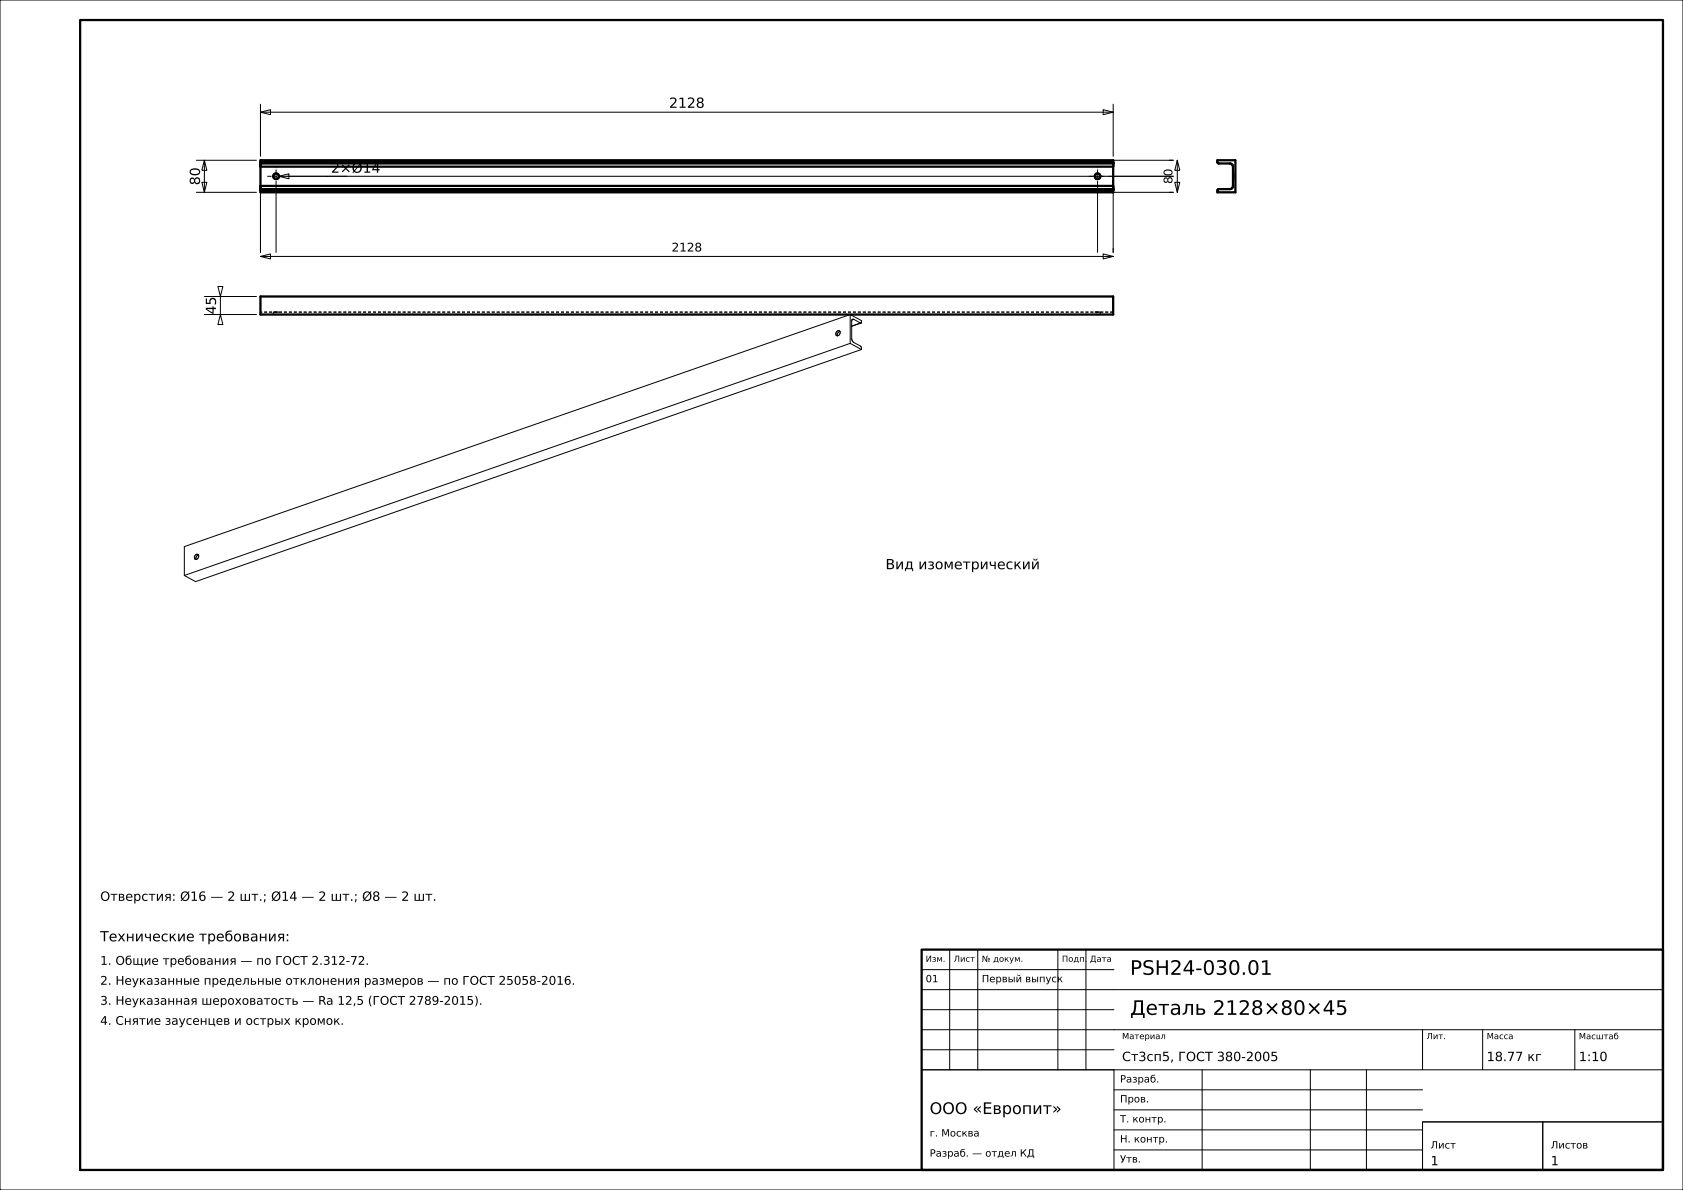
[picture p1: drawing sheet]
<svg xmlns="http://www.w3.org/2000/svg" width="420mm" height="297mm" viewBox="0 0 420 297" stroke-linecap="round" stroke-linejoin="round" font-family="sans-serif">
<g fill="none" stroke="#000" stroke-width=".25">
<path d="M0 0h420v297h-420zM49 40h15M51 40l.6 2.5h-1.2zM51 40v8M65 28l2.5-.6v1.2zM65 26v13M65 28h212.8M275.3 27.4l2.5 .6-2.5 .6zM277.8 26v13M277.8 40h15M293.8 40l.6 2.5h-1.2zM293.8 40v8"/>
<path d="M49 48h15M50.4 45.5h1.2l-.6 2.5zM65 48v15M68.9 46.7v16.3M69.6 44l2.5-.6v1.2zM69.6 44h223.2M273.9 46.7v16.3M292.8 48h-15v15M293.2 45.5h1.2l-.6 2.5zM51 78.5h13M51 74h13M54.4 71.5h1.2l-.6 2.5z"/>
<path d="M55 78.5l.6 2.5h-1.2zM55 74v4.5M65 64l2.5-.6v1.2zM65 64h212.8M212.2 78.5l2.8 1.5-.1 .6M212.2 78.5v7.2M212.2 78.5l-166.2 57.9v7.2M212.6 79.8v5.1l.3 .5 1.9 1.1 .2 .7M213 79.7l1.7 .9M213 79.7l-.4 .1M213 79.7l-.4 .2M275.3 63.4l2.5 .6-2.5 .6z"/>
<path d="M208.9 82.7a.52 .52 0 0 1 .8 0 .52 .52 0 0 1-.2 .8 .52 .52 0 0 1-.8 .1 .52 .52 0 0 1 .1-.8zM209.6 82.7a.85 .85 0 0 0-.6 1.1M212.2 85.7l2.8 1.5M212.2 85.7l-166.2 57.9M214.7 80.6h.2M214.7 80.6l-2.2 .8M214.9 80.6l-2.4 .8M215 87.2l-166.2 58-2.8-1.6M49.5 138.5a.65 .65 0 0 0-.9 .2 .65 .65 0 0 0 .3 .9M49.5 138.5v.7l-.6 .4M49.5 138.5l-.2 .1a.87 .87 0 0 0-.4 1M237 237v30"/>
<path d="M244 237v30M264 237v30M271 237v30M230 257h185M230 252h48M230 247h185M230 242h48M355 257v10M370 257v10M393 257v10M230 267h48v25h-48zM230 267h185"/>
<path d="M230 262h48M278 277h77M278 272h77M300 267v25M327 267v25M341 267v25M278 287h77M278 282h77M355 280h30v12h-30zM355 280h60M385 280h30v12h-30z"/>
</g>
<g fill="none" stroke="#000" stroke-width=".56">
<path d="M20 5h395v287h-395zM65 40h212.8v8h-212.8zM303.8 40h4.5v8h-4.5v-.6l.2-.2h3.1l.4-.2 .2-.6-.1-5.2-.7-.4h-2.9l-.2-.2zM65 40.8h212.8M65 47.2h212.8M65 40.4h212.8M65 41.6h212.8M65 46.4h212.8M65 47.6h212.8M65 74h212.8v4.5h-212.8zM230 237h185v55h-185z"/>
<circle cx="68.9" cy="44" r=".7"/>
<circle cx="273.9" cy="44" r=".7"/>
</g>
<g fill="none" stroke="#000" stroke-width=".25" stroke-dasharray=".7 .5" stroke-linecap="butt">
<path d="M65 40h212.8M277.8 40v8M303.8 40v.4M308.3 40h-4.5M65 48v-8M65 40.8h212.8M65 47.2h212.8M65 48h212.8M68.2 44v-.2M68.2 43.8l.1-.2M68.2 44.2v-.2M68.3 43.6l.2-.1"/>
<path d="M68.3 44.4l-.1-.2M68.5 43.5l.1-.2M68.5 44.5l-.2-.1M68.6 43.3h.2M68.6 44.7l-.1-.2M68.8 43.3h.3M68.8 44.7h-.2M69.1 43.3l.1 .1M69.1 44.7h-.3M69.2 43.4l.2 .1M69.2 44.6l-.1 .1M69.4 43.5l.1 .2"/>
<path d="M69.4 44.5l-.2 .1M69.5 43.7l.1 .2M69.5 44.3l-.1 .2M69.6 43.9v.2M69.6 44.1l-.1 .2M273.2 44.1v-.2M273.2 43.9l.1-.2M273.3 44.3l-.1-.2M273.3 43.7l.1-.2M273.4 44.5l-.1-.2M273.4 43.5l.1-.1M273.5 44.6l-.1-.1"/>
<path d="M273.5 43.4l.2-.1M273.7 44.7l-.2-.1M273.7 43.3h.3M274 44.7h-.3M274 43.3h.2M274.2 44.7h-.2M274.2 43.3l.1 .2M274.3 44.5l-.1 .2M274.3 43.5l.2 .1M274.5 44.4l-.2 .1M274.5 43.6l.1 .2M274.6 44.2l-.1 .2"/>
<path d="M274.6 43.8v.2M274.6 44v.2M303.8 40.4v.2M303.8 47.6v.4M303.8 48h4.5M303.8 40.6l.1 .1M303.8 47.4v.2M303.9 40.7l.1 .1M303.9 47.3l-.1 .1M304 40.8h.2M304 47.2l-.1 .1M304.2 40.8h2.7"/>
<path d="M304.2 47.2h-.2M306.9 40.8h.2M306.9 47.2h-2.7M307.1 40.8l.2 .1M307.1 47.2h-.2M307.3 40.9l.2 .1M307.3 47.1l-.2 .1M307.5 41l.1 .2M307.5 47l-.2 .1M307.6 41.2l.1 .2M307.6 46.8l-.1 .2M307.7 41.4v.2"/>
<path d="M307.7 46.6l-.1 .2M307.7 44v.1M307.7 44.1v.1M307.7 44.2v.1M307.7 44.3v.1M307.7 44.4v.1M307.7 44.5v.1M307.7 44.6v.1M307.7 44.7v-.1M307.7 44.6v-.1M307.7 44.5v-.1M307.7 44.4v-.1"/>
<path d="M307.7 44.3v-.1M307.7 44.2v-.2M307.7 44v-.2M307.7 43.8v-.1M307.7 43.7v-.1M307.7 43.6v-.1M307.7 43.5v-.1M307.7 43.4v-.1M307.7 43.3v.1M307.7 43.4v.1M307.7 43.5v.1M307.7 43.6v.1"/>
<path d="M307.7 43.7v.1M307.7 43.8v.1M307.7 43.9v.1M307.7 44v-.1M307.7 43.9v-.1M307.7 43.8v.2M307.7 44v.2M307.7 44.2v-.1M307.7 44.1v-.1M307.7 41.6v4.8M307.7 46.4v.2M308.3 44v-.1"/>
<path d="M308.3 43.9v-.1M308.3 43.8v-.1M308.3 43.7v-.1M308.3 43.6v-.1M308.3 43.5v-.1M308.3 43.4v-.1M308.3 43.3v.1M308.3 43.4v.1M308.3 43.5v.1M308.3 43.6v.1M308.3 43.7v.1M308.3 43.8v.2"/>
<path d="M308.3 44v.2M308.3 44.2v.1M308.3 44.3v.1M308.3 44.4v.1M308.3 44.5v.1M308.3 44.6v.1M308.3 44.7v-.1M308.3 44.6v-.1M308.3 44.5v-.1M308.3 44.4v-.1M308.3 44.3v-.1M308.3 44.2v-.1"/>
<path d="M308.3 44.1v-.1M308.3 44v.1M308.3 44.1v.1M308.3 44.2v-.2M308.3 44v-.2M308.3 43.8v.1M308.3 43.9v.1M308.3 48v-8M65 74h212.8M65 74.4v-.1M65 74.3v-.1M65 74.2v-.1"/>
<path d="M65 74.1v-.1M65 77.1v-2.7M65 77.9v-.1M65 77.8v-.1M65 77.7v-.1M65 77.6v-.1M65 77.5v-.1M65 77.4v-.1M65 77.3v-.1M65 77.2v-.1M65 77.1v.1M65 77.2v.1"/>
<path d="M65 77.3v.1M65 77.4v.1M65 77.5v.1M65 77.6v.1M65 77.7v.1M65 77.8v.1M65 74.4v2.7M65 74v.1M65 74.1v.1M65 74.2v.1M65 74.3v.1M65 78.5v-4.5"/>
<path d="M68.2 77.9v.6M68.2 78.5h.1M68.2 77.9h.1M68.3 78.5h.1M68.3 78.5h-.1M68.3 77.9h.1M68.3 77.9h-.1M68.4 78.5h.1M68.4 78.5h-.1M68.4 77.9h.1M68.4 77.9h-.1M68.5 78.5h.1"/>
<path d="M68.5 78.5h-.1M68.5 77.9h.1M68.5 77.9h-.1M68.6 78.5h.1M68.6 78.5h-.1M68.6 77.9h.1M68.6 77.9h-.1M68.7 78.5h.2M68.7 78.5h-.1M68.7 77.9h.2M68.7 77.9h-.1M68.9 78.5h.2"/>
<path d="M68.9 78.5h-.2M68.9 77.9h.2M68.9 77.9h-.2M69.1 78.5h.1M69.1 78.5h-.2M69.1 77.9h.1M69.1 77.9h-.2M69.2 78.5h.1M69.2 78.5h-.1M69.2 77.9h.1M69.2 77.9h-.1M69.3 78.5h.1"/>
<path d="M69.3 78.5h-.1M69.3 77.9h.1M69.3 77.9h-.1M69.4 78.5h.1M69.4 78.5h-.1M69.4 77.9h.1M69.4 77.9h-.1M69.5 78.5h.1M69.5 78.5h-.1M69.5 77.9h.1M69.5 77.9h-.1M69.6 78.5h-.1"/>
<path d="M69.6 77.9h-.1M273.2 78.5h.1M273.2 77.9h.1M273.3 78.5h-.1M273.3 78.5h.1M273.3 77.9h-.1M273.3 77.9h.1M273.4 78.5h-.1M273.4 78.5h.1M273.4 77.9h-.1M273.4 77.9h.1M273.5 78.5h-.1"/>
<path d="M273.5 78.5h.1M273.5 77.9h-.1M273.5 77.9h.1M273.6 78.5h-.1M273.6 78.5h.1M273.6 77.9h-.1M273.6 77.9h.1M273.7 78.5h-.1M273.7 78.5h.2M273.7 77.9h-.1M273.7 77.9h.2M273.9 78.5h-.2"/>
<path d="M273.9 78.5h.2M273.9 77.9h-.2M273.9 77.9h.2M274.1 78.5h-.2M274.1 78.5h.1M274.1 77.9h-.2M274.1 77.9h.1M274.2 78.5h-.1M274.2 78.5h.1M274.2 77.9h-.1M274.2 77.9h.1M274.3 78.5h-.1"/>
<path d="M274.3 78.5h.1M274.3 77.9h-.1M274.3 77.9h.1M274.4 78.5h-.1M274.4 78.5h.1M274.4 77.9h-.1M274.4 77.9h.1M274.5 78.5h-.1M274.5 78.5h.1M274.5 77.9h-.1M274.5 77.9h.1M274.6 78.5h-.1"/>
<path d="M274.6 77.9h-.1M274.6 77.9v.6M277.8 74v.1M277.8 74.1v.1M277.8 74.2v.1M277.8 74.3v.1M277.8 74.4v2.7M277.8 77.1v.1M277.8 77.2v.1M277.8 77.3v.1M277.8 77.4v.1M277.8 77.5v.1"/>
<path d="M277.8 77.6v.1M277.8 77.7v.1M277.8 77.8v.1M277.8 77.9v-.1M277.8 77.8v-.1M277.8 77.7v-.1M277.8 77.6v-.1M277.8 77.5v-.1M277.8 77.4v-.1M277.8 77.3v-.1M277.8 77.2v-.1M277.8 77.1v-2.7"/>
<path d="M277.8 74.4v-.1M277.8 74.3v-.1M277.8 74.2v-.1M277.8 74.1v-.1M277.8 74v4.5M277.8 77.9h-212.8M277.8 74h-212.8M277.8 78.5h-212.8"/>
</g>
<path d="M66.7 44h4.4M68.9 46.2v-4.4M271.7 44h4.4M273.9 46.2v-4.4" fill="none" stroke="#000" stroke-width=".25" stroke-dasharray="1.1 .4" stroke-linecap="butt"/>
<g font-size="5">
<text x="282" y="243.3">PSH24-030.01</text>
<text x="282" y="253.3">Деталь 2128×80×45</text>
</g>
<text font-size="4" x="232" y="278">ООО «Европит»</text>
<g font-size="3.5">
<text x="167" y="26.9">2128</text>
<text x="49.9" y="46.2" transform="rotate(-90 49.9 46.2)">80</text>
<text x="82.6" y="43.1">2×Ø14</text>
<text x="53.9" y="78.5" transform="rotate(-90 53.9 78.5)">45</text>
<text x="221" y="142.1">Вид изометрический</text>
<text x="25" y="234.9">Технические требования:</text>
</g>
<g font-size="3.2">
<text x="25" y="224.8">Отверстия: Ø16 — 2 шт.; Ø14 — 2 шт.; Ø8 — 2 шт.</text>
<text x="280" y="264.8">Ст3сп5, ГОСТ 380-2005</text>
<text x="371" y="264.8">18.77 кг</text>
<text x="394" y="264.8">1:10</text>
<text x="357" y="290.8">1</text>
<text x="387" y="290.8">1</text>
</g>
<g font-size="3">
<text x="292.6" y="45.9" transform="rotate(-90 292.6 45.9)">80</text>
<text x="167.6" y="62.8">2128</text>
<text x="25" y="240.8">1. Общие требования — по ГОСТ 2.312-72.</text>
<text x="25" y="245.8">2. Неуказанные предельные отклонения размеров — по ГОСТ 25058-2016.</text>
<text x="25" y="250.8">3. Неуказанная шероховатость — Ra 12,5 (ГОСТ 2789-2015).</text>
<text x="25" y="255.8">4. Снятие заусенцев и острых кромок.</text>
</g>
<g font-size="2.5">
<text x="231" y="245.1">01</text>
<text x="245" y="245.1">Первый выпуск</text>
<text x="279.5" y="270.2">Разраб.</text>
<text x="279.5" y="275.1">Пров.</text>
<text x="279.5" y="280.1">Т. контр.</text>
<text x="232" y="283.6">г. Москва</text>
<text x="279.5" y="285.1">Н. контр.</text>
<text x="357" y="286.6">Лист</text>
<text x="387" y="286.6">Листов</text>
<text x="232" y="288.7">Разраб. — отдел КД</text>
<text x="279.5" y="290.1">Утв.</text>
</g>
<g font-size="2.1">
<text x="231" y="240">Изм.</text>
<text x="238" y="240">Лист</text>
<text x="245" y="240">№ докум.</text>
<text x="265" y="240">Подп.</text>
<text x="272" y="240">Дата</text>
<text x="280" y="259.3">Материал</text>
<text x="356" y="259.3">Лит.</text>
<text x="371" y="259.3">Масса</text>
<text x="394" y="259.4">Масштаб</text>
</g>
</svg>
